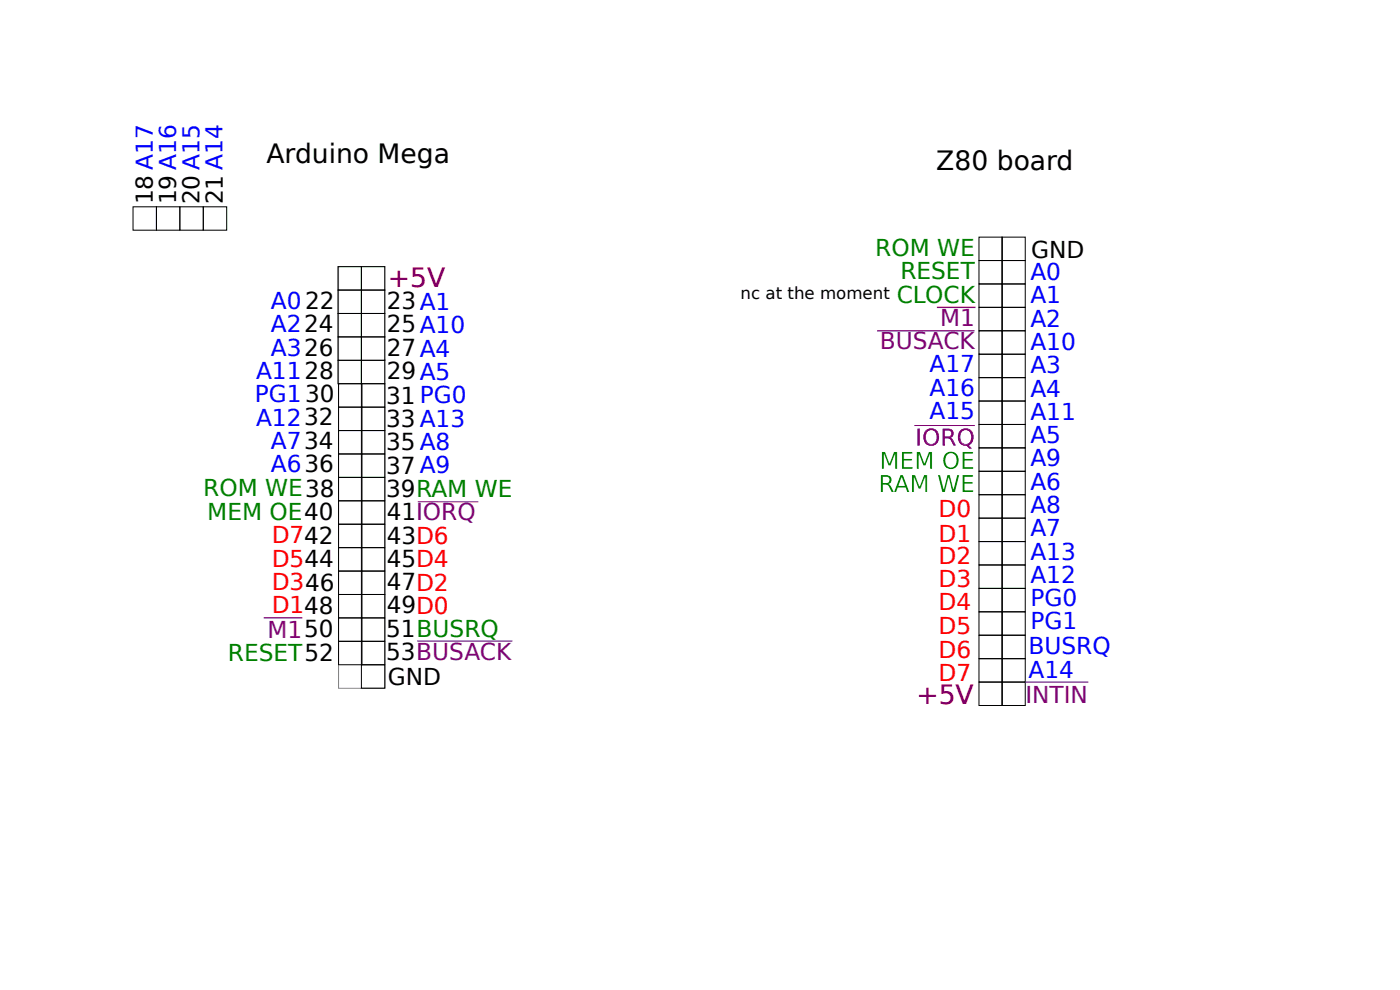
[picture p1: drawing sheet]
<svg xmlns="http://www.w3.org/2000/svg" width="297mm" height="210mm" viewBox="0 0 297 210" stroke-linecap="round" stroke-linejoin="round" font-family="sans-serif">
<g fill="none" stroke="#000" stroke-width=".21">
<path d="M71.7 56.6h5v4.9h-5zM76.7 56.6h4.9v4.9h-4.9zM207.7 50.3h4.9v5h-4.9zM207.7 55.3h4.9v4.9h-4.9zM212.5 50.3h5v5h-5zM212.5 55.3h5v4.9h-5zM71.7 61.5h5v5h-5zM71.7 66.5h5v5h-5zM71.7 71.5h5v4.9h-5zM71.7 76.4h5v5h-5zM76.7 61.5h4.9v5h-4.9zM76.7 66.5h4.9v5h-4.9z"/>
<path d="M76.7 71.5h4.9v4.9h-4.9zM76.7 76.4h4.9v5h-4.9zM207.7 60.2h4.9v5h-4.9zM207.7 65.2h4.9v5h-4.9zM207.7 70.2h4.9v4.9h-4.9zM207.7 75.1h4.9v5h-4.9zM212.5 60.2h5v5h-5zM212.5 65.2h5v5h-5zM212.5 70.2h5v4.9h-5zM212.5 75.1h5v5h-5zM71.8 81.4h5v5h-5zM71.8 86.4h5v4.9h-5z"/>
<path d="M71.8 91.3h5v5h-5zM71.8 96.3h5v5h-5zM76.7 81.4h4.9v5h-4.9zM76.7 86.4h4.9v4.9h-4.9zM76.7 91.3h4.9v5h-4.9zM76.7 96.3h4.9v5h-4.9zM207.7 80.1h4.9v5h-4.9zM207.7 85.1h4.9v4.9h-4.9zM207.7 90h4.9v5h-4.9zM207.7 95h4.9v5h-4.9zM207.7 100h4.9v4.9h-4.9zM212.5 80.1h5v5h-5z"/>
<path d="M212.5 85.1h5v4.9h-5zM212.5 90h5v5h-5zM212.5 95h5v5h-5zM212.5 100h5v4.9h-5zM71.8 101.3h5v4.9h-5zM71.8 106.2h5v5h-5zM71.8 111.2h5v5h-5zM71.8 116.2h5v4.9h-5zM76.7 101.3h4.9v4.9h-4.9zM76.7 106.2h4.9v5h-4.9zM76.7 111.2h4.9v5h-4.9zM76.7 116.2h4.9v4.9h-4.9z"/>
<path d="M207.7 104.9h4.9v5h-4.9zM207.7 109.9h4.9v5h-4.9zM207.7 114.9h4.9v4.9h-4.9zM207.7 119.8h4.9v5h-4.9zM212.5 104.9h5v5h-5zM212.5 109.9h5v5h-5zM212.5 114.9h5v4.9h-5zM212.5 119.8h5v5h-5zM71.8 121.1h5v5h-5zM71.8 126.1h5v5h-5zM71.8 131.1h5v4.9h-5zM71.8 136h5v5h-5z"/>
<path d="M76.7 121.1h4.9v5h-4.9zM76.7 126.1h4.9v5h-4.9zM76.7 131.1h4.9v4.9h-4.9zM76.7 136h4.9v5h-4.9zM207.7 124.8h4.9v5h-4.9zM207.7 129.8h4.9v4.9h-4.9zM207.7 134.7h4.9v5h-4.9zM207.7 139.7h4.9v5h-4.9zM212.5 124.8h5v5h-5zM212.5 129.8h5v4.9h-5zM212.5 134.7h5v5h-5zM212.5 139.7h5v5h-5z"/>
<path d="M76.7 141h4.9v5h-4.9zM207.7 144.7h4.9v5h-4.9zM212.5 144.7h5v5h-5z"/>
</g>
<path d="M71.8 56.6h9.8v89.4h-9.8z" fill="none" stroke="#808080" stroke-width=".21"/>
<path d="M186.1 70.2h20.6z" fill="#008000" stroke="#800080" stroke-width=".26"/>
<g fill="#800080" stroke="#800080" stroke-width=".21">
<path d="M217.5 144.7h13.4z"/>
<path d="M194 90.3h12.8z"/>
</g>
<g fill="#008000" stroke="#800080" stroke-width=".3">
<path d="M198.8 65.2h8.2z"/>
<path d="M55.9 131h8.2z"/>
</g>
<path d="M88.5 136h20.2z" fill="#008000" stroke="#800080" stroke-width=".26"/>
<path d="M194.6 90.9h.5v3.6h-.5zM196.3 91.3a1.72 1.72 0 0 1 2.2-.2 1.72 1.72 0 0 1 .7 2 1.7 1.7 0 0 1-2.1 1.4 1.7 1.7 0 0 1-1.2-2.2zM196.9 91.5a1.18 1.18 0 0 1 1.3-.1 1.18 1.18 0 0 1 .5 1.3 1.19 1.19 0 0 1-1.1 1.5 1.19 1.19 0 0 1-1.2-1.5l.1-.6zM200 90.9a2.25 2.25 0 0 1 2.2 .5 .96 .96 0 0 1-.5 1.4l.4 .4 .7 1.3h-.5l-.7-1.3-.6-.2h-.5v1.5h-.5zM200.5 91.3h.6a.64 .64 0 0 1 .7 .6 .64 .64 0 0 1-.7 .7h-.6zM203.7 91.3a1.74 1.74 0 0 1 2.2-.2 1.74 1.74 0 0 1 .6 2.2l-.4 .7-.5 .4 .6 .7h-.6l-.5-.5a1.71 1.71 0 0 1-1.9-2.3zM204.2 91.5a1.18 1.18 0 0 1 1.3-.1 1.18 1.18 0 0 1 .5 1.3 1.19 1.19 0 0 1-1.1 1.5 1.19 1.19 0 0 1-1.2-1.5l.1-.6z" fill="none" stroke="#800080" stroke-width=".26"/>
<path d="M88.6 106.4h12.9z" fill="#800080" stroke="#800080" stroke-width=".21"/>
<path d="M28.2 43.9h5v4.9h-5zM33.2 43.9h5v4.9h-5zM38.2 43.9h4.9v4.9h-4.9zM43.1 43.9h5v4.9h-5z" fill="none" stroke="#000" stroke-width=".21"/>
<g font-size="5.6">
<text x="56.5" y="34.5">Arduino Mega</text>
<text x="198.6" y="36">Z80 board</text>
</g>
<g font-size="5.6" fill="#800000">
<text x="82.3" y="61">+5V</text>
<text x="194.4" y="149.4">+5V</text>
</g>
<g font-size="5">
<text x="82" y="65.5">23A1</text>
<text x="82" y="70.5">25A10</text>
<text x="82" y="75.4">27A4</text>
<text x="82" y="80.4">29A5</text>
<text x="81.9" y="85.6">31 PG0</text>
<text x="81.9" y="90.6">33 A13</text>
<text x="81.9" y="95.5">35 A8</text>
<text x="81.9" y="100.5">37 A9</text>
<text x="81.9" y="105.5">39RAM WE</text>
<text x="82.1" y="110.4">41IORQ</text>
<text x="82.1" y="115.4">43D6</text>
<text x="82.1" y="120.3">45D4</text>
<text x="82.1" y="125.1">47D2</text>
<text x="82.1" y="130">49D0</text>
<text x="81.9" y="135">51BUSRQ</text>
<text x="81.9" y="140">53BUSACK</text>
</g>
<g font-size="4.9">
<text x="32.4" y="43.4" transform="rotate(-90 32.4 43.4)">18 A17</text>
<text x="37.4" y="43.4" transform="rotate(-90 37.4 43.4)">19 A16</text>
<text x="42.3" y="43.4" transform="rotate(-90 42.3 43.4)">20 A15</text>
<text x="47.3" y="43.4" transform="rotate(-90 47.3 43.4)">21 A14</text>
<text x="218.7" y="54.7">GND</text>
<text x="82.3" y="145.3">GND</text>
</g>
<g font-size="4.9" fill="#008000">
<text x="185.7" y="54.3">ROM WE</text>
<text x="191" y="59.3">RESET</text>
<text x="190.2" y="64.2">CLOCK</text>
<text x="186.6" y="99.4">MEM OE</text>
<text x="43.1" y="105.2">ROM WE38</text>
<text x="186.4" y="104.4">RAM WE</text>
<text x="44" y="110.2">MEM OE40</text>
<text x="48.3" y="140.2">RESET52</text>
</g>
<g font-size="4.9" fill="#00f">
<text x="218.6" y="59.4">A0</text>
<text x="57.5" y="65.6">A022</text>
<text x="218.6" y="64.4">A1</text>
<text x="57.5" y="70.5">A224</text>
<text x="218.6" y="69.3">A2</text>
<text x="57.5" y="75.4">A326</text>
<text x="218.6" y="74.2">A10</text>
<text x="54.3" y="80.4">A1128</text>
<text x="197.2" y="79">A17</text>
<text x="197.2" y="84">A16</text>
<text x="218.6" y="79.2">A3</text>
<text x="54" y="85.3">PG130</text>
<text x="197.2" y="88.9">A15</text>
<text x="218.6" y="84.1">A4</text>
<text x="218.6" y="89.1">A11</text>
<text x="54.3" y="90.3">A1232</text>
<text x="57.5" y="95.2">A734</text>
<text x="218.6" y="94">A5</text>
<text x="57.5" y="100.1">A636</text>
<text x="218.6" y="98.9">A9</text>
<text x="218.6" y="103.9">A6</text>
<text x="218.6" y="108.8">A8</text>
<text x="218.6" y="113.7">A7</text>
<text x="218.6" y="118.7">A13</text>
<text x="218.6" y="123.6">A12</text>
<text x="218.6" y="128.6">PG0</text>
<text x="218.6" y="133.5">PG1</text>
<text x="218.2" y="138.8">BUSRQ</text>
<text x="218.2" y="143.7">A14</text>
</g>
<g font-size="4.9" fill="#800080">
<text x="199.4" y="69.1">M1</text>
<text x="186.6" y="74.1">BUSACK</text>
<text x="194.2" y="94.5">IORQ</text>
<text x="56.8" y="135.2">M150</text>
<text x="217.5" y="149.2">INTIN</text>
</g>
<g font-size="4.9" fill="#f00">
<text x="199.1" y="109.7">D0</text>
<text x="57.6" y="115.3">D742</text>
<text x="199.1" y="115">D1</text>
<text x="199.1" y="119.7">D2</text>
<text x="57.6" y="120.2">D544</text>
<text x="57.6" y="125.2">D346</text>
<text x="199.1" y="124.4">D3</text>
<text x="57.6" y="130.1">D148</text>
<text x="199.1" y="129.4">D4</text>
<text x="199.1" y="134.5">D5</text>
<text x="199.1" y="139.6">D6</text>
<text x="199.1" y="144.5">D7</text>
</g>
<text font-size="3.5" x="157.1" y="63.4">nc at the moment</text>
</svg>
